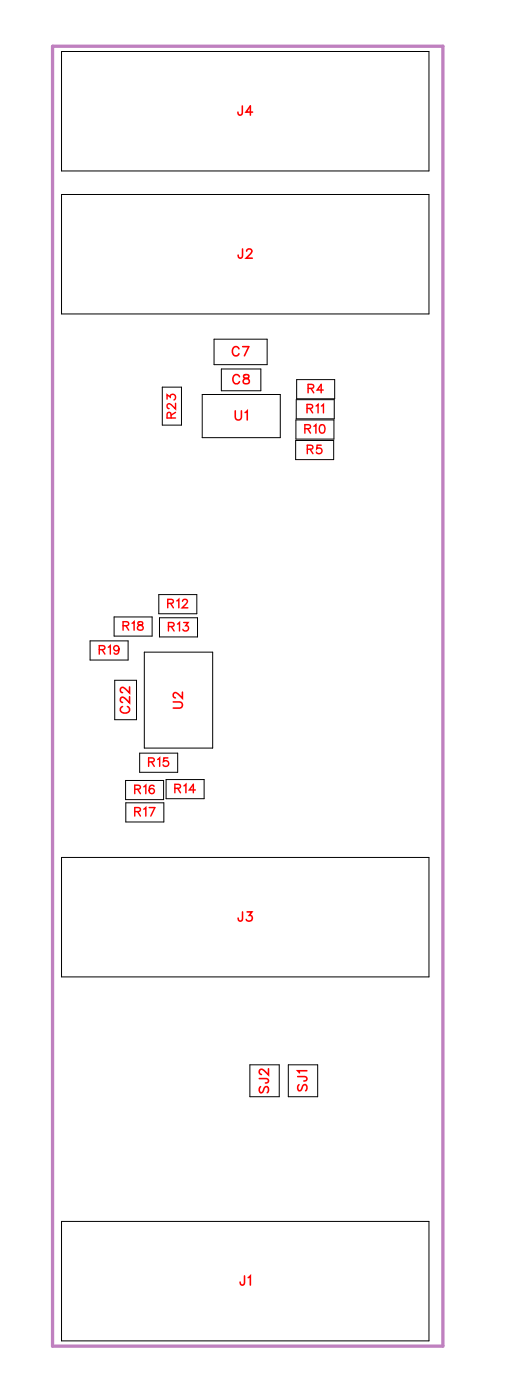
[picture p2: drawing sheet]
<svg xmlns="http://www.w3.org/2000/svg" width="39mm" height="108mm" viewBox="0 0 39 108" stroke-linecap="round" stroke-linejoin="round" font-family="sans-serif">
<path d="M4 3.6h30v100h-30z" fill="none" stroke="#bf80bf" stroke-width=".25"/>
<g fill="none" stroke="#000" stroke-width=".08">
<path d="M4.7 4h28.3v9.2h-28.3zM4.7 15h28.3v9.2h-28.3zM12.5 29.8h1.4v2.9h-1.4zM15.5 30.3h6v3.4h-6zM16.5 26.1h4v2h-4zM17 28.4h3v1.7h-3zM22.7 33.9h2.9v1.5h-2.9zM22.7 32.3h3v1.5h-3zM22.8 30.7h2.9v1.5h-2.9zM22.8 29.2h2.9v1.5h-2.9zM6.9 49.3h2.9v1.5h-2.9zM8.8 47.5h2.9v1.4h-2.9z"/>
<path d="M8.8 52.3h1.7v3.1h-1.7zM10.7 57.9h3v1.5h-3zM11.1 50.2h5.2v7.3h-5.2zM12.2 45.7h2.9v1.5h-2.9zM12.3 47.5h2.9v1.5h-2.9zM12.8 60h2.9v1.4h-2.9zM4.7 66h28.3v9.2h-28.3zM9.7 60h2.9v1.5h-2.9zM9.7 61.8h2.9v1.4h-2.9zM4.7 94h28.3v9.2h-28.3zM19.2 81.9h2.3v2.5h-2.3zM22.2 81.9h2.2v2.5h-2.2z"/>
</g>
<g fill="none" stroke="#f00" stroke-width=".12">
<path d="M18.6 8.2v.6h-.2l-.1-.2M18.6 19.2v.6h-.2l-.1-.2M19 19.3l.1-.1h.1l.2 .1-.1 .2-.4 .4h.5M19.4 8.6h-.5l.3-.4v.7M18.1 31.6v.5l.2 .2 .2-.1 .1-.6M18.4 26.8a.26 .26 0 0 0-.3-.1 .26 .26 0 0 0-.2 .2v.2a.26 .26 0 0 0 .2 .3 .26 .26 0 0 0 .3-.2M18.4 29a.26 .26 0 0 0-.3-.2 .26 .26 0 0 0-.2 .3v.2a.26 .26 0 0 0 .2 .2 .26 .26 0 0 0 .3-.1M18.6 26.7h.5l-.3 .7M18.8 28.9v.2l.3 .1 .1 .1a.24 .24 0 0 1-.3 .2 .24 .24 0 0 1-.2-.2l.4-.3v-.1zM18.8 31.7l.2-.1v.7M9.4 54.4a.26 .26 0 0 0-.2 .2 .26 .26 0 0 0 .3 .3h.2a.26 .26 0 0 0 .3-.3 .26 .26 0 0 0-.2-.2M10 53.6v.5l-.4-.4-.2-.1-.2 .2v.1l.2 .1"/>
<path d="M10 52.8v.5l-.4-.3-.2-.1-.2 .1v.1l.2 .2M13.3 54h.5l.2 .2-.1 .2-.6 .1M14 53.2v.5l-.3-.3-.3-.1-.1 .1v.1l.2 .2M18.6 70.2v.6h-.2l-.1-.2M19 70.2h.4l-.2 .2a.24 .24 0 0 1 .1 .4 .24 .24 0 0 1-.4-.1M18.8 98.2v.6h-.3v-.2M19.1 98.3l.1-.1v.7M19.9 83h.7v.2l-.2 .1M20 83.6l-.1 .2 .1 .3 .2-.1 .2-.4h.1l.1 .2-.1 .3M20.6 82.2v.5l-.3-.3-.2-.1-.2 .1v.1l.2 .2M22.9 82.8l.6 .1 .1 .2-.2 .1M23 83.4l-.1 .2 .1 .3 .2-.1 .2-.4h.1l.1 .2-.1 .3"/>
<path d="M23.6 82.4h-.7l.1 .1"/>
</g>
<g fill="none" stroke="#f00" stroke-width=".11">
<path d="M12.8 30.7v-.3l.3 .1a.22 .22 0 0 1 .3-.1 .22 .22 0 0 1 0 .4M13.1 32.2v-.4h-.2l-.1 .4h.7M13.5 31v.5l-.5-.4-.2 .2 .2 .1M13.5 31.7l-.4 .2M23.4 33l.4-.1v-.2h-.4v.6M23.6 31.4h.4v-.2l-.4-.1v.7M23.6 34.6l.4-.1v-.2l-.4-.1v.7M23.6 33l.3 .3M23.7 29.9l.4-.1v-.2h-.4v.6M23.8 31.4l.2 .4M23.8 34.6l.3 .3M23.9 29.9l.2 .3"/>
<path d="M24.1 32.8l.2-.1v.6M24.3 31.2l.1-.1v.7M24.6 32.7a.32 .32 0 0 1 .4 .2 .32 .32 0 0 1-.2 .4l-.2-.1-.1-.3zM24.7 34.2h-.3l-.1 .3a.23 .23 0 0 1 .4 0 .23 .23 0 0 1-.1 .4 .23 .23 0 0 1-.3-.1M24.7 31.2l.2-.1v.7M24.8 30h-.4l.3-.4v.6M7.6 50l.4-.1v-.2h-.4v.6M7.8 50l.3 .3M8.3 49.8l.2-.1v.6M9.1 49.9a.2 .2 0 0 1-.2 .2 .21 .21 0 0 1-.1-.4 .2 .2 0 0 1 .3 .1v.1a.31 .31 0 0 1-.2 .4l-.1-.1M9.5 48.1h.3l.1-.2-.4-.1v.7M9.7 48.1l.2 .4"/>
<path d="M10.2 48l.1-.2v.7M10.6 47.9v.1l.4 .3a.22 .22 0 0 1-.2 .2 .22 .22 0 0 1-.2-.2l.4-.3-.1-.1zM11.4 58.6h.4v-.2l-.4-.1v.7M11.6 58.6l.3 .4M12.1 58.4l.2-.1v.7M12.9 46.4h.4v-.2l-.4-.1v.7M12.9 58.3h-.3v.3a.23 .23 0 0 1 .3 0 .23 .23 0 0 1 0 .3 .23 .23 0 0 1-.4-.1M12.9 48.2h.4l.1-.3h-.5v.6M13.1 46.4l.2 .4M13.2 48.2l.2 .3M13.6 46.2l.1-.1v.7M13.6 48l.2-.1v.6"/>
<path d="M14 46.3l.2-.2 .2 .1-.4 .6h.4M14.1 47.9h.4l-.2 .2a.22 .22 0 0 1 .1 .4 .22 .22 0 0 1-.3-.1M10.4 60.7h.3l.1-.2-.4-.1v.7M10.4 62.4h.3l.1-.2-.4-.1v.7M10.6 60.7l.2 .4M10.6 62.4l.2 .4M11.1 60.5l.1-.1v.7M11.1 62.2l.1-.1v.7M11.5 62.1h.4l-.3 .7M11.8 60.5v-.1a.32 .32 0 0 0-.4 .3 .32 .32 0 0 0 .3 .4 .2 .2 0 0 0 .2-.2 .2 .2 0 0 0-.2-.2 .2 .2 0 0 0-.2 .1M13.4 60.6h.4v-.2l-.4-.1v.7M13.7 60.6l.2 .4"/>
<path d="M14.1 60.5l.2-.2v.7M15 60.8h-.5l.4-.5v.7"/>
</g>
<g font-size="1.2" fill="#fff">
<text x="18.2" y="9.2">J4</text>
<text x="18.2" y="20.2">J2</text>
<text x="17.8" y="27.7">C7</text>
<text x="17.8" y="29.8">C8</text>
<text x="18" y="32.6">U1</text>
<text x="10.3" y="54.9" transform="rotate(-90 10.3 54.9)">C22</text>
<text x="14.3" y="54.5" transform="rotate(-90 14.3 54.5)">U2</text>
<text x="18.2" y="71.2">J3</text>
<text x="23.9" y="84" transform="rotate(-90 23.9 84)">SJ1</text>
<text x="20.9" y="84.1" transform="rotate(-90 20.9 84.1)">SJ2</text>
<text x="18.4" y="99.2">J1</text>
</g>
<g font-size="1.1" fill="#fff">
<text x="13.8" y="32.2" transform="rotate(-90 13.8 32.2)">R23</text>
<text x="23.4" y="33.6">R10</text>
<text x="23.5" y="32">R11</text>
<text x="23.6" y="35.2">R5</text>
<text x="23.6" y="30.5">R4</text>
<text x="12.8" y="47">R12</text>
<text x="7.6" y="50.6">R19</text>
<text x="9.4" y="48.8">R18</text>
<text x="12.9" y="48.8">R13</text>
<text x="11.4" y="59.2">R15</text>
<text x="10.3" y="61.3">R16</text>
<text x="10.3" y="63">R17</text>
<text x="13.4" y="61.3">R14</text>
</g>
</svg>
